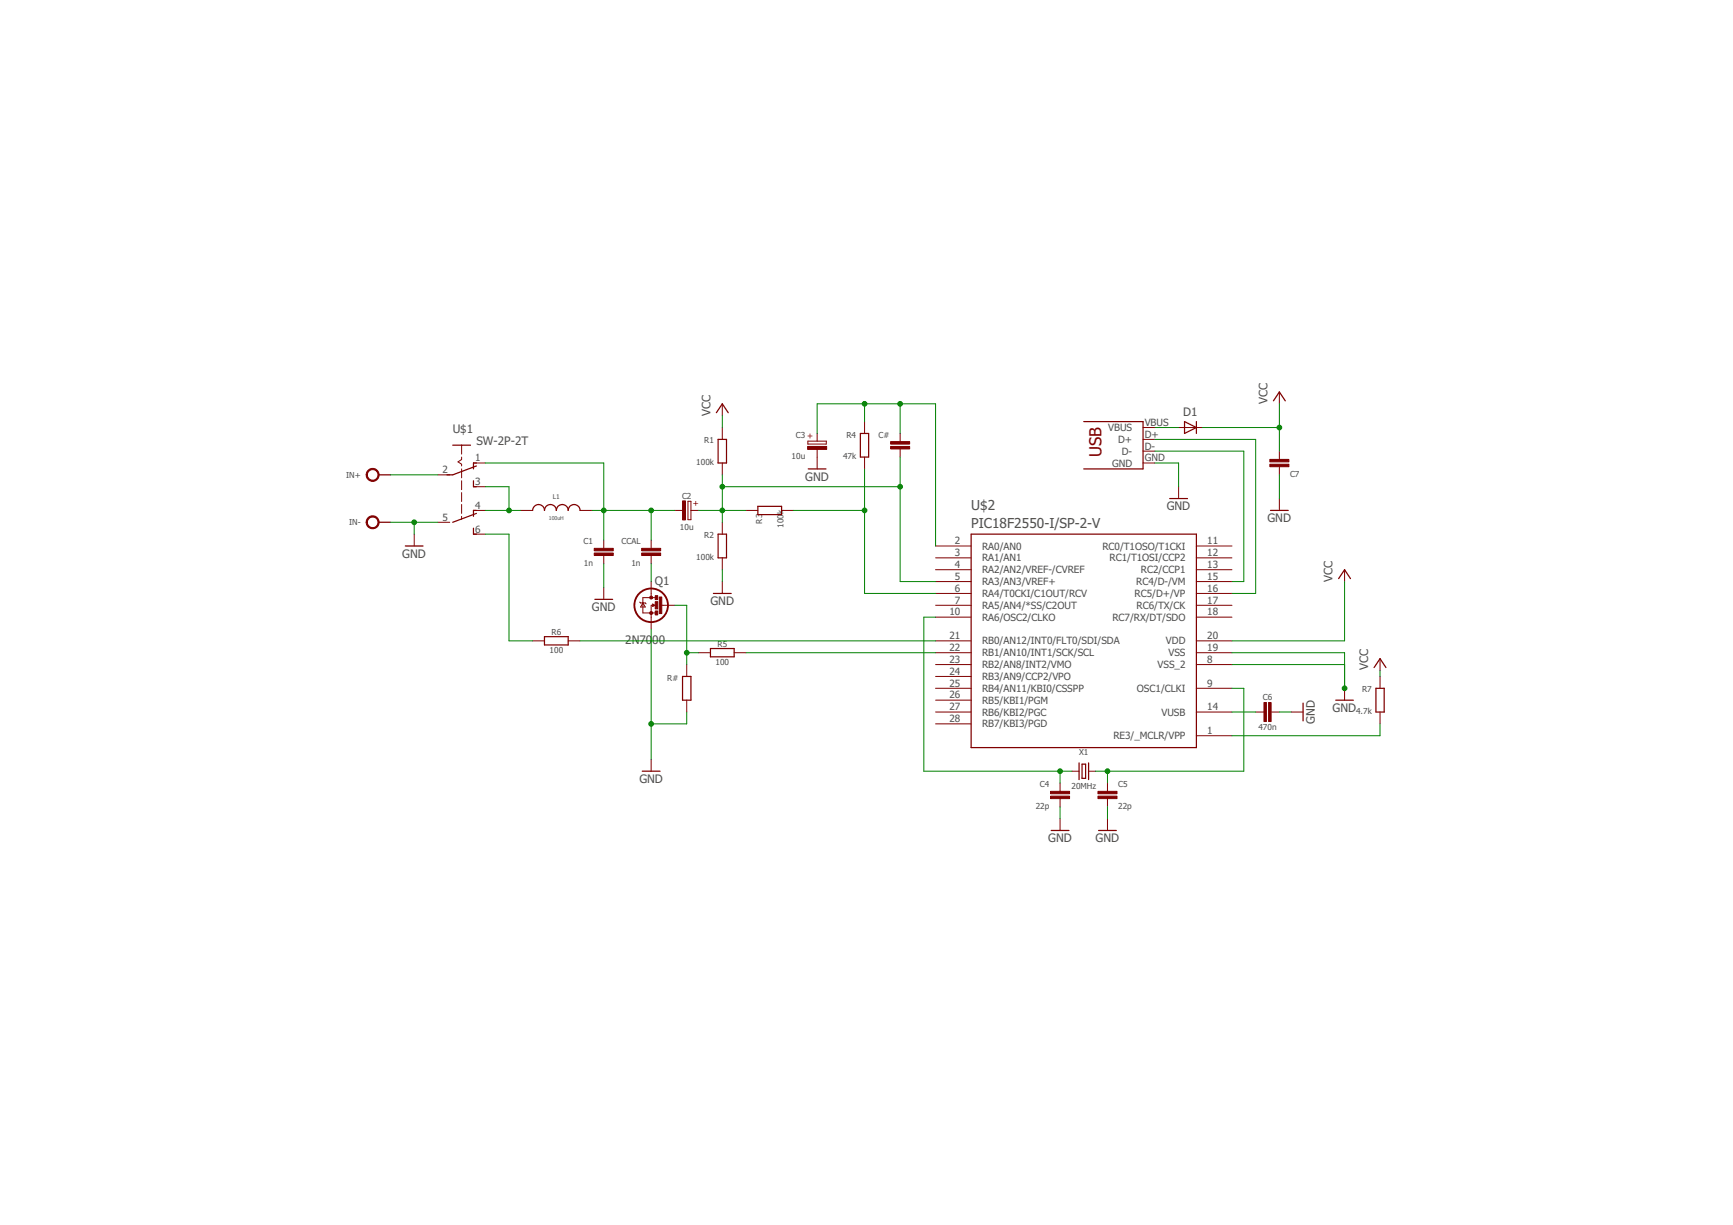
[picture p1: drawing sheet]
<svg xmlns="http://www.w3.org/2000/svg" width="297mm" height="210mm" viewBox="0 0 297 210" stroke-linecap="round" stroke-linejoin="round" font-family="sans-serif">
<g fill="none" stroke="#800000" stroke-width=".17">
<path d="M79.1 76.3v1.5M79.1 78.3v.4l-.6 .4 .6 .4v.3M81.2 79.3h2M123.8 69.2v2M123.8 73.3v2M123.8 79.3v2.1M138.5 75.6h3.1v.5h-3.1zM140.1 74.3v1.3M140.1 76.9v3.4M148.2 72.2v2.1M148.2 78.3v2M154.3 74.3v1.4"/>
<path d="M154.3 76.9v1.4M195.9 75.3h2.1M195.9 77.3h2.1M195.9 79.3h2.1M195.9 73.3h2.1M202 73.3h4.1M219.3 67.2v2M219.3 77.3v1.4M219.3 79.9v1.5M71 91.5v2.1M75.1 81.4h2M75.1 89.5h2"/>
<path d="M79.1 80.3v1.6M79.1 82.4v1.5M79.1 84.4v1.5M79.1 86.4v1.6M79.1 88.5v.5M81.2 87.5h2M81.2 83.4h2M81.2 91.5h2M89.3 87.5h2M99.4 87.5h2.1M103.5 92.5v1.5M103.5 95.2v1.4"/>
<path d="M111.6 92.5v1.5M111.6 95.2v1.4M111.6 99.7v2.7M115.7 87.5h1.4M117.9 85.9h.5v3.1h-.5zM118.4 87.5h1.3M123.8 89.5v2M123.8 95.6v2M123.8 99.7v2M127.9 87.5h2M134 87.5h2M160.4 93.6h6.1"/>
<path d="M160.4 95.6h6.1M160.4 97.6h6.1M160.4 99.7h6.1M202 83.4v2M205.1 93.6h6.1M205.1 95.6h6.1M205.1 97.6h6.1M205.1 99.7h6.1M219.3 85.4v2.1M230.5 97.6v2.1M91.3 109.8h2M97.4 109.8h2"/>
<path d="M103.5 100.7v2M109.6 103.2l.2 .1h.8l.1 .2M110.2 103.3l.4 .7h-.8zM111.8 103.7h-.2v4.1M111.9 103.5l.4 .2-.4 .2zM112.5 102.4h-2.3v2.6h2.3M113.2 103.7h2.5M117.7 113.9v2M117.7 120v2M119.7 111.8h2.1M125.8 111.8h2.1M160.4 111.8h6.1"/>
<path d="M160.4 109.8h6.1M160.4 103.7h6.1M160.4 117.9h6.1M160.4 105.7h6.1M160.4 101.7h6.1M160.4 113.9h6.1M160.4 115.9h6.1M160.4 120h6.1M205.1 111.8h6.1M205.1 109.8h6.1M205.1 103.7h6.1M205.1 117.9h6.1"/>
<path d="M205.1 105.7h6.1M205.1 101.7h6.1M205.1 113.9h6.1M230.5 117.9v2.1M236.5 112.9v2M236.5 115.9v2M111.6 130.1v2M160.4 122h6.1M160.4 124h6.1M181.7 134.2v1.4M181.7 136.8v1.4M183.7 132.1h1.3"/>
<path d="M186.6 132.1h1.2M189.8 134.2v1.4M189.8 136.8v1.4M205.1 122h6.1M205.1 126.1h6.1M215.2 122h1.4M217.8 122h1.5M221.3 122h2.1M236.5 122v2M181.7 140.3v2M189.8 140.3v2"/>
</g>
<g fill="#800000" stroke="#800000" stroke-width=".17">
<path d="M101.9 94.8h3.2v.4h-3.2z"/>
<path d="M101.9 94h3.2v.4h-3.2z"/>
<path d="M117 85.8h.5v3.3h-.5z"/>
<path d="M138.4 76.5h3.3v.5h-3.3z"/>
<path d="M180.1 136.4h3.2v.4h-3.2z"/>
<path d="M180.1 135.6h3.2v.4h-3.2z"/>
<path d="M188.2 136.4h3.3v.4h-3.3z"/>
<path d="M188.2 135.6h3.3v.4h-3.3z"/>
<path d="M217.4 120.4h.5v3.2h-.5z"/>
<path d="M216.6 120.4h.5v3.2h-.5z"/>
<path d="M110 94.8h3.2v.4h-3.2z"/>
<path d="M110 94h3.2v.4h-3.2z"/>
<path d="M217.7 78.7h3.2v.4h-3.2z"/>
<path d="M217.7 79.5h3.2v.5h-3.2z"/>
<path d="M152.7 76.5h3.2v.4h-3.2z"/>
<path d="M152.7 75.7h3.2v.4h-3.2z"/>
<path d="M112.3 104.7h.4v.7h-.4z"/>
<path d="M112.3 102.1h.4v.6h-.4z"/>
<path d="M112.3 103.1h.4v1.2h-.4z"/>
<path d="M113 102.3h.4v2.8h-.4z"/>
</g>
<g fill="none" stroke="#800000" stroke-width=".21">
<path d="M77.6 76.3h3M81.7 79.3h-.5v1M81.7 79.8l-4.1 1.6h-1M122.8 70.7l1-1.5 1 1.5M123.1 75.3h1.4v4h-1.4zM147.5 74.3h1.4v4h-1.4zM185.8 72.2h10.1v8.1h-10.1M203 72.2l2.1 1.1-2.1 1zM205.1 72.2v2.1M218.3 68.7l1-1.5 1 1.5M64.9 89.5h2M64.9 81.4h2"/>
<path d="M69.5 93.6h3M81.2 90.5v1h.5M81.2 82.4v1h.5M81.7 87.5h-.5v1M81.7 88l-4.1 1.5M91.3 87.5a1.02 1.02 0 0 1 1-1.1 1.02 1.02 0 0 1 1 1.1 1.02 1.02 0 0 1 1-1.1 1.02 1.02 0 0 1 1.1 1.1 1.02 1.02 0 0 1 1-1.1 1.02 1.02 0 0 1 1 1.1 1.02 1.02 0 0 1 1-1.1 1.02 1.02 0 0 1 1 1.1M123.1 91.5h1.4v4.1h-1.4zM129.9 86.8h4.1v1.4h-4.1zM138.5 80.3h3.1M166.5 91.5h38.6v36.6h-38.6zM200.5 85.4h3M217.8 87.5h3"/>
<path d="M229.4 99.1l1.1-1.5 1 1.5M93.3 109.1h4.1v1.4h-4.1zM102 102.7h3M117 115.9h1.4v4.1h-1.4zM121.8 111.1h4v1.4h-4zM122.3 101.7h3M228.9 120h3.1M235.5 114.4l1-1.5 1.1 1.5M235.8 117.9h1.5v4.1h-1.5zM110.1 132.1h3M185 130.7v2.9M185.5 130.9h.6v2.5h-.6z"/>
<path d="M186.6 130.7v2.9M223.4 120.5v3M180.2 142.3h3M188.3 142.3h3"/>
</g>
<g fill="#800000" stroke="#800000" stroke-width=".17">
<path d="M111.4 104.9h.4v.3h-.4z" fill-rule="evenodd"/>
<path d="M111.4 102.2h.4v.4h-.4z" fill-rule="evenodd"/>
<path d="M63.1 88.6a1.11 1.11 0 0 1 1.8 .4 1.11 1.11 0 0 1-.8 1.6 1.11 1.11 0 0 1-1.3-1.1h.2a.92 .92 0 0 1 1.3-.8 .92 .92 0 0 1 .1 1.6 .92 .92 0 0 1-1.4-.6v-.2h-.2v-.3z" fill-rule="evenodd"/>
<path d="M63.1 80.5a1.11 1.11 0 0 1 1.8 .4 1.11 1.11 0 0 1-.8 1.6 1.11 1.11 0 0 1-1.3-1.1h.2a.92 .92 0 0 1 1.3-.8 .92 .92 0 0 1 .1 1.6 .92 .92 0 0 1-1.4-.6v-.2h-.2l.1-.6z" fill-rule="evenodd"/>
</g>
<circle cx="111.6" cy="103.7" r="2.88" fill="none" stroke="#800000" stroke-width=".32"/>
<path d="M112 103.7h.1" fill="none" stroke="#800000" stroke-width=".25"/>
<g fill="none" stroke="#008000" stroke-width=".17">
<path d="M83.2 79.3h20.3v13.2M123.8 71.2v2.1M140.1 74.3v-5.1h20.3v24.4M148.2 69.2v3M154.3 78.3v21.4h6.1M154.3 69.2v5.1M198 73.3h4M198 79.3h4v4.1M198 77.3h15.2v22.4h-2M198 75.3h17.2v26.4h-4M206.1 73.3h13.2M219.3 69.2v8.1"/>
<path d="M66.9 89.5h8.2M66.9 81.4h8.2M71 89.5v2M83.2 91.5h4v18.3h4.1M83.2 83.4h4v4.1M83.2 87.5h6.1M101.5 87.5h14.2M103.5 96.6v4.1M111.6 87.5v5M111.6 96.6v3.1M119.7 87.5h8.2M123.8 81.4v8.1"/>
<path d="M123.8 97.6v2.1M123.8 83.4h30.5M136 87.5h12.2M148.2 80.3v21.4h12.2M219.3 81.4v4M230.5 99.7v10.1h-19.3M99.4 109.8h61M111.6 107.8v22.3M115.7 103.7h2v10.2M117.7 111.8h2M127.9 111.8h32.5M160.4 105.7h-2.1v26.4h25.4"/>
<path d="M211.2 111.8h19.3v6.1M211.2 113.9h19.3M211.2 117.9h2v14.2h-25.4M236.5 114.9v1M117.7 122v2h-6.1M181.7 132.1v2.1M181.7 138.2v2.1M189.8 132.1v2.1M189.8 138.2v2.1M211.2 122h4M219.3 122h2M236.5 124v2.1h-25.3"/>
</g>
<g fill="#008000" stroke="#008000" stroke-width=".17">
<circle cx="219.3" cy="73.3" r=".4"/>
<circle cx="111.6" cy="124" r=".4"/>
<circle cx="71" cy="89.5" r=".4"/>
<circle cx="230.5" cy="117.9" r=".4"/>
<circle cx="148.2" cy="69.2" r=".4"/>
<circle cx="154.3" cy="69.2" r=".4"/>
<circle cx="154.3" cy="83.4" r=".4"/>
<circle cx="123.8" cy="83.4" r=".4"/>
<circle cx="123.8" cy="87.5" r=".4"/>
<circle cx="148.2" cy="87.5" r=".4"/>
<circle cx="111.6" cy="87.5" r=".4"/>
<circle cx="103.5" cy="87.5" r=".4"/>
<circle cx="117.7" cy="111.8" r=".4"/>
<circle cx="181.7" cy="132.1" r=".4"/>
<circle cx="189.8" cy="132.1" r=".4"/>
<circle cx="87.2" cy="87.5" r=".4"/>
</g>
<text font-size="2.9" fill="#800000" x="188.8" y="78.3" transform="rotate(-90 188.8 78.3)">USB</text>
<g font-size="2.3" fill="#505050">
<text x="166.5" y="87.5">U$2</text>
<text x="166.5" y="90.5">PIC18F2550-I/SP-2-V</text>
</g>
<g font-size="2" fill="#505050">
<text x="121.8" y="71.2" transform="rotate(-90 121.8 71.2)">VCC</text>
<text x="202.8" y="71.2">D1</text>
<text x="217.2" y="69.2" transform="rotate(-90 217.2 69.2)">VCC</text>
<text x="77.6" y="74.3">U$1</text>
<text x="81.7" y="76.3">SW-2P-2T</text>
<text x="138" y="82.4">GND</text>
<text x="200" y="87.5">GND</text>
<text x="217.2" y="89.5">GND</text>
<text x="69" y="95.6">GND</text>
<text x="112.2" y="100.2">Q1</text>
<text x="228.4" y="99.7" transform="rotate(-90 228.4 99.7)">VCC</text>
<text x="101.5" y="104.7">GND</text>
<text x="121.8" y="103.7">GND</text>
<text x="107.2" y="110.4">2N70</text>
<text x="111.8" y="110.4">00</text>
<text x="234.5" y="114.9" transform="rotate(-90 234.5 114.9)">VCC</text>
<text x="225.4" y="124" transform="rotate(-90 225.4 124)">GND</text>
<text x="228.4" y="122">GND</text>
<text x="109.6" y="134.2">GND</text>
<text x="179.7" y="144.3">GND</text>
<text x="187.8" y="144.3">GND</text>
</g>
<g font-size="1.7" fill="#505050">
<text x="189.9" y="73.9">VBUS</text>
<text x="191.6" y="75.9">D+</text>
<text x="192.3" y="77.9">D-</text>
<text x="196.2" y="75">D+</text>
<text x="196.2" y="77">D-</text>
<text x="196.2" y="73">VBUS</text>
<text x="75.9" y="81.1">2</text>
<text x="81.4" y="83.1">3</text>
<text x="81.4" y="79.1">1</text>
<text x="190.6" y="80">GND</text>
<text x="196.2" y="79.1">GND</text>
<text x="75.9" y="89.2">5</text>
<text x="81.4" y="87.2">4</text>
<text x="81.4" y="91.2">6</text>
<text x="163.7" y="93.3">2</text>
<text x="163.7" y="95.3">3</text>
<text x="168.3" y="94.2">RA0/AN0</text>
<text x="188.9" y="94.2">RC0/T1OSO/T1CKI</text>
<text x="206.9" y="93.3">11</text>
<text x="206.9" y="95.3">12</text>
<text x="163.7" y="97.3">4</text>
<text x="163.7" y="99.4">5</text>
<text x="163.7" y="101.4">6</text>
<text x="168.3" y="96.2">RA1/AN1</text>
<text x="168.3" y="98.2">RA2/AN2/VREF-/CVREF</text>
<text x="168.3" y="100.3">RA3/AN3/VREF+</text>
<text x="190.2" y="96.2">RC1/T1OSI/CCP2</text>
<text x="194.7" y="100.3">RC4/D-/VM</text>
<text x="195.5" y="98.2">RC2/CCP1</text>
<text x="206.9" y="97.3">13</text>
<text x="206.9" y="99.4">15</text>
<text x="206.9" y="101.4">16</text>
<text x="162.7" y="105.5">10</text>
<text x="163.7" y="103.4">7</text>
<text x="168.3" y="106.4">RA6/OSC2/CLKO</text>
<text x="168.3" y="102.3">RA4/T0CKI/C1OUT/RCV</text>
<text x="168.3" y="104.3">RA5/AN4/*SS/C2OUT</text>
<text x="190.7" y="106.4">RC7/RX/DT/SDO</text>
<text x="194.5" y="102.3">RC5/D+/VP</text>
<text x="194.8" y="104.3">RC6/TX/CK</text>
<text x="206.9" y="103.4">17</text>
<text x="206.9" y="105.5">18</text>
<text x="162.7" y="109.5">21</text>
<text x="162.7" y="111.6">22</text>
<text x="162.7" y="113.6">23</text>
<text x="168.3" y="110.4">RB0/AN12/INT0/FLT0/SDI/SDA</text>
<text x="168.3" y="112.5">RB1/AN10/INT1/SCK/SCL</text>
<text x="199.8" y="110.4">VDD</text>
<text x="200.3" y="112.5">VSS</text>
<text x="206.9" y="109.5">20</text>
<text x="206.9" y="111.6">19</text>
<text x="206.9" y="113.6">8</text>
<text x="162.7" y="115.6">24</text>
<text x="162.7" y="117.6">25</text>
<text x="162.7" y="119.7">26</text>
<text x="168.3" y="114.5">RB2/AN8/INT2/VMO</text>
<text x="168.3" y="116.5">RB3/AN9/CCP2/VPO</text>
<text x="168.3" y="118.5">RB4/AN11/KBI0/CSSPP</text>
<text x="194.9" y="118.6">OSC1/CLKI</text>
<text x="198.4" y="114.5">VSS_2</text>
<text x="206.9" y="117.6">9</text>
<text x="162.7" y="121.7">27</text>
<text x="162.7" y="123.7">28</text>
<text x="168.3" y="120.6">RB5/KBI1/PGM</text>
<text x="168.3" y="122.6">RB6/KBI2/PGC</text>
<text x="168.3" y="124.6">RB7/KBI3/PGD</text>
<text x="199.1" y="122.6">VUSB</text>
<text x="206.9" y="125.8">1</text>
<text x="206.9" y="121.7">14</text>
<text x="190.8" y="126.7">RE3/_MCLR/VPP</text>
</g>
<g font-size="1.4" fill="#505050">
<text x="120.7" y="76">R1</text>
<text x="136.4" y="75">C3</text>
<text x="145.1" y="75">R4</text>
<text x="150.6" y="75">C#</text>
<text x="59.3" y="81.9">IN+</text>
<text x="119.3" y="79.6">100k</text>
<text x="135.7" y="78.6">10u</text>
<text x="144.5" y="78.6">47k</text>
<text x="221.1" y="81.7">C7</text>
<text x="116.9" y="85.4">C2</text>
<text x="130.6" y="89.7" transform="rotate(-90 130.6 89.7)">R3</text>
<text x="59.9" y="90">IN-</text>
<text x="100" y="93.3">C1</text>
<text x="106.5" y="93.3">CCAL</text>
<text x="116.5" y="90.8">10u</text>
<text x="119.3" y="95.9">100k</text>
<text x="120.7" y="92.2">R2</text>
<text x="134.3" y="90.4" transform="rotate(-90 134.3 90.4)">100k</text>
<text x="100.1" y="96.9">1n</text>
<text x="108.2" y="96.9">1n</text>
<text x="94.2" y="111.8">100</text>
<text x="94.5" y="108.8">R6</text>
<text x="122.6" y="113.9">100</text>
<text x="123" y="110.8">R5</text>
<text x="114.4" y="116.6">R#</text>
<text x="216.4" y="120">C6</text>
<text x="233.5" y="118.6">R7</text>
<text x="215.7" y="125">470n</text>
<text x="232.4" y="122.3">4.7k</text>
<text x="185" y="129.3">X1</text>
<text x="178.2" y="134.9">C4</text>
<text x="183.6" y="135.2">20MHz</text>
<text x="191.7" y="134.9">C5</text>
<text x="177.5" y="138.6">22p</text>
<text x="191.7" y="138.6">22p</text>
</g>
<g font-size="1.4" fill="#800000">
<text x="139.3" y="75.3" transform="rotate(-90 139.3 75.3)">+</text>
<text x="118.7" y="86.7">+</text>
</g>
<text font-size="1.1" fill="#505050" x="94.8" y="85.4">L1</text>
<text font-size=".9" fill="#505050" x="94.1" y="89.1">100uH</text>
</svg>
